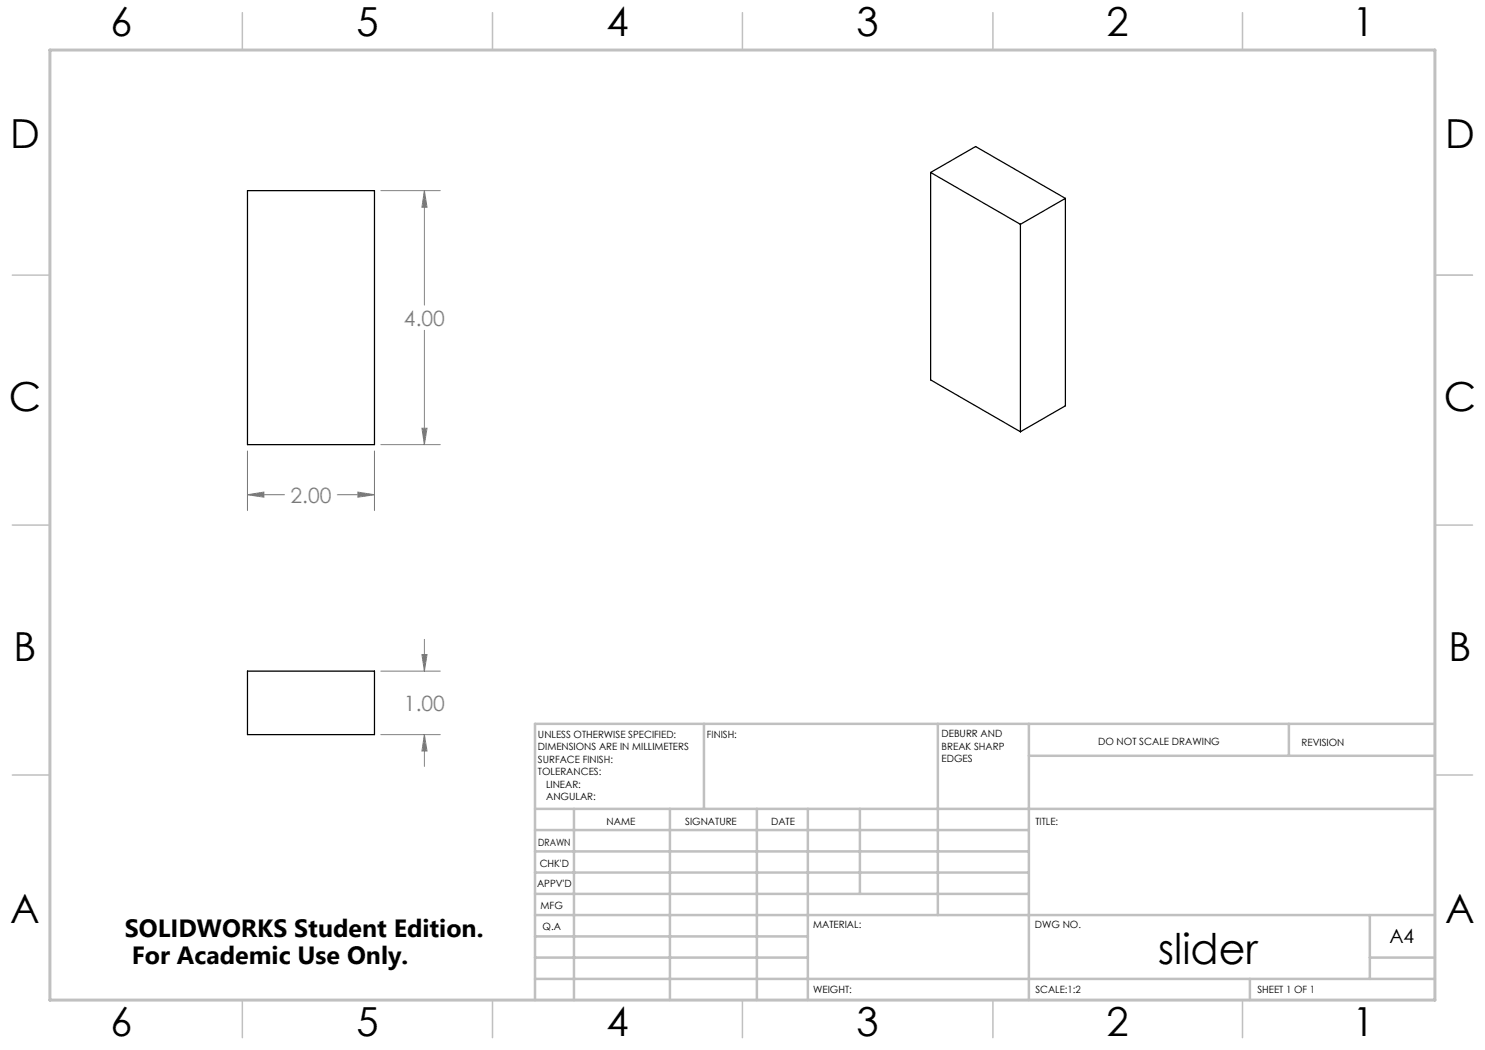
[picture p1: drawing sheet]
<svg xmlns="http://www.w3.org/2000/svg" width="297mm" height="210mm" viewBox="0 0 297 210" stroke-linecap="round" stroke-linejoin="round" font-family="sans-serif">
<g fill="none" stroke="#808080" stroke-width=".2">
<path d="M76.2 38.1h11.9M84.9 38.1l.5 3.3h-1zM84.9 38.1v22.9M84.9 66.1v22.8M49.5 98.9l3.3-.5v1zM49.5 90.2v11.9M49.5 98.9h7.4M67.5 98.9h7.4M71.6 98.4l3.3 .5-3.3 .5zM74.9 90.2v11.9M76.2 88.9h11.9M84.4 85.6h1l-.5 3.3z"/>
<path d="M76.2 134.2h11.9M84.4 130.9h1l-.5 3.3zM84.9 127.9v6.3M76.2 146.9h11.9M84.9 146.9l.5 3.3h-1zM84.9 146.9v6.4"/>
</g>
<path d="M287 55h7.5M287 144.8v55.2h-187.2" fill="none" stroke="#c0c0c0" stroke-width=".2"/>
<g fill="none" stroke="#c0c0c0" stroke-width=".5">
<path d="M140.8 144.8v17M187.6 144.8v38.2M205.8 144.8v55.2M205.8 151.2h81.2M257.8 144.8v6.4M287 144.8h-180v55.2M107 161.8h180M107 178.8h98.8M107 174.5h98.8M107 170.3h98.8M107 166h98.8M114.8 161.8v38.2"/>
<path d="M134 161.8v38.2M151.4 161.8v38.2M161.6 161.8v38.2M172 161.8v17M107 195.8h180M107 191.5h54.6M107 187.3h54.6M107 183h180M250 195.8v4.2M274 191.5h13M274 183v12.8"/>
</g>
<g fill="none" stroke="#c0c0c0" stroke-width=".3">
<path d="M48.5 2.5v7.5M98.5 2.5v7.5M148.5 2.5v7.5M198.6 2.5v7.5M248.5 2.5v7.5M2.5 55h7.5M287 55h7.5M2.5 105h7.5M287 105h7.5M2.5 155h7.5M287 155h7.5M48.5 200v7.5"/>
<path d="M98.5 200v7.5M148.5 200v7.5M198.6 200v7.5M248.5 200v7.5"/>
</g>
<path d="M10 10h277v190h-277z" fill="none" stroke="#c0c0c0" stroke-width=".6"/>
<path d="M71.6 98.4l3.3 .5-3.3 .5zM49.5 98.9l3.3-.5v1zM84.4 85.6h1l-.5 3.3zM84.9 38.1l.5 3.3h-1zM84.9 146.9l.5 3.3h-1zM84.4 130.9h1l-.5 3.3z" fill="#808080"/>
<path d="M49.5 38.1h25.4v50.8h-25.4zM186.1 34.5l9-5.2 18 10.4M186.1 34.5l18 10.4M186.1 34.5v41.5l18 10.4M213.1 39.7v41.5l-9 5.2M213.1 39.7l-9 5.2M204.1 44.9v41.5M49.5 134.2h25.4v12.7h-25.4z" fill="none" stroke="#000" stroke-width=".25"/>
<text font-size="8.5" x="231.6" y="192.7">slider</text>
<g font-size="8">
<text x="22.1" y="7.1">6</text>
<text x="71.3" y="7.2">5</text>
<text x="121.3" y="7.2">4</text>
<text x="171.3" y="7.2">3</text>
<text x="221.3" y="7.2">2</text>
<text x="270.5" y="7.2">1</text>
<text x="2" y="29.6">D</text>
<text x="289" y="29.7">D</text>
<text x="1.8" y="82.1">C</text>
<text x="288.8" y="82.1">C</text>
<text x="2.7" y="132.1">B</text>
<text x="289.7" y="132.2">B</text>
<text x="2" y="184.6">A</text>
<text x="289" y="184.7">A</text>
<text x="22.1" y="207.1">6</text>
<text x="71.3" y="207.2">5</text>
<text x="121.3" y="207.2">4</text>
<text x="171.3" y="207.2">3</text>
<text x="221.3" y="207.2">2</text>
<text x="270.5" y="207.2">1</text>
</g>
<g font-size="5">
<text x="25" y="187.4">SOLIDWORKS Student Edition.</text>
<text x="26.4" y="192.9">For Academic Use Only.</text>
</g>
<g font-size="4.2" fill="#808080">
<text x="80.8" y="65.1">4.00</text>
<text x="58.1" y="100.5">2.00</text>
<text x="80.8" y="142.1">1.00</text>
</g>
<text font-size="3.9" x="277.9" y="188.5">A4</text>
<g font-size="2">
<text x="107.6" y="147.6">UNLESS OTHERWISE SPECIFIED:</text>
<text x="141.4" y="147.6">FINISH:</text>
<text x="188.3" y="147.5">DEBURR AND</text>
<text x="188.3" y="150">BREAK SHARP</text>
<text x="219.6" y="149">DO NOT SCALE DRAWING</text>
<text x="260.3" y="149.2">REVISION</text>
<text x="107.6" y="150.1">DIMENSIONS ARE IN MILLIMETERS</text>
<text x="107.6" y="152.6">SURFACE FINISH:</text>
<text x="107.6" y="155.1">TOLERANCES:</text>
<text x="188.3" y="152.5">EDGES</text>
<text x="109.2" y="157.6">LINEAR:</text>
<text x="109.2" y="160.1">ANGULAR:</text>
<text x="121.3" y="165">NAME</text>
<text x="137" y="164.9">SIGNATURE</text>
<text x="154.2" y="164.9">DATE</text>
<text x="207.1" y="164.9">TITLE:</text>
<text x="107.6" y="169.1">DRAWN</text>
<text x="107.9" y="173.3">CHK'D</text>
<text x="107.4" y="177.4">APPV'D</text>
<text x="108.1" y="181.8">MFG</text>
<text x="108.5" y="186">Q.A</text>
<text x="162.6" y="185.5">MATERIAL:</text>
<text x="207" y="185.5">DWG NO.</text>
<text x="162.6" y="198.5">WEIGHT:</text>
<text x="207.1" y="198.6">SCALE:1:2</text>
<text x="251.5" y="198.6">SHEET 1 OF 1</text>
</g>
</svg>
